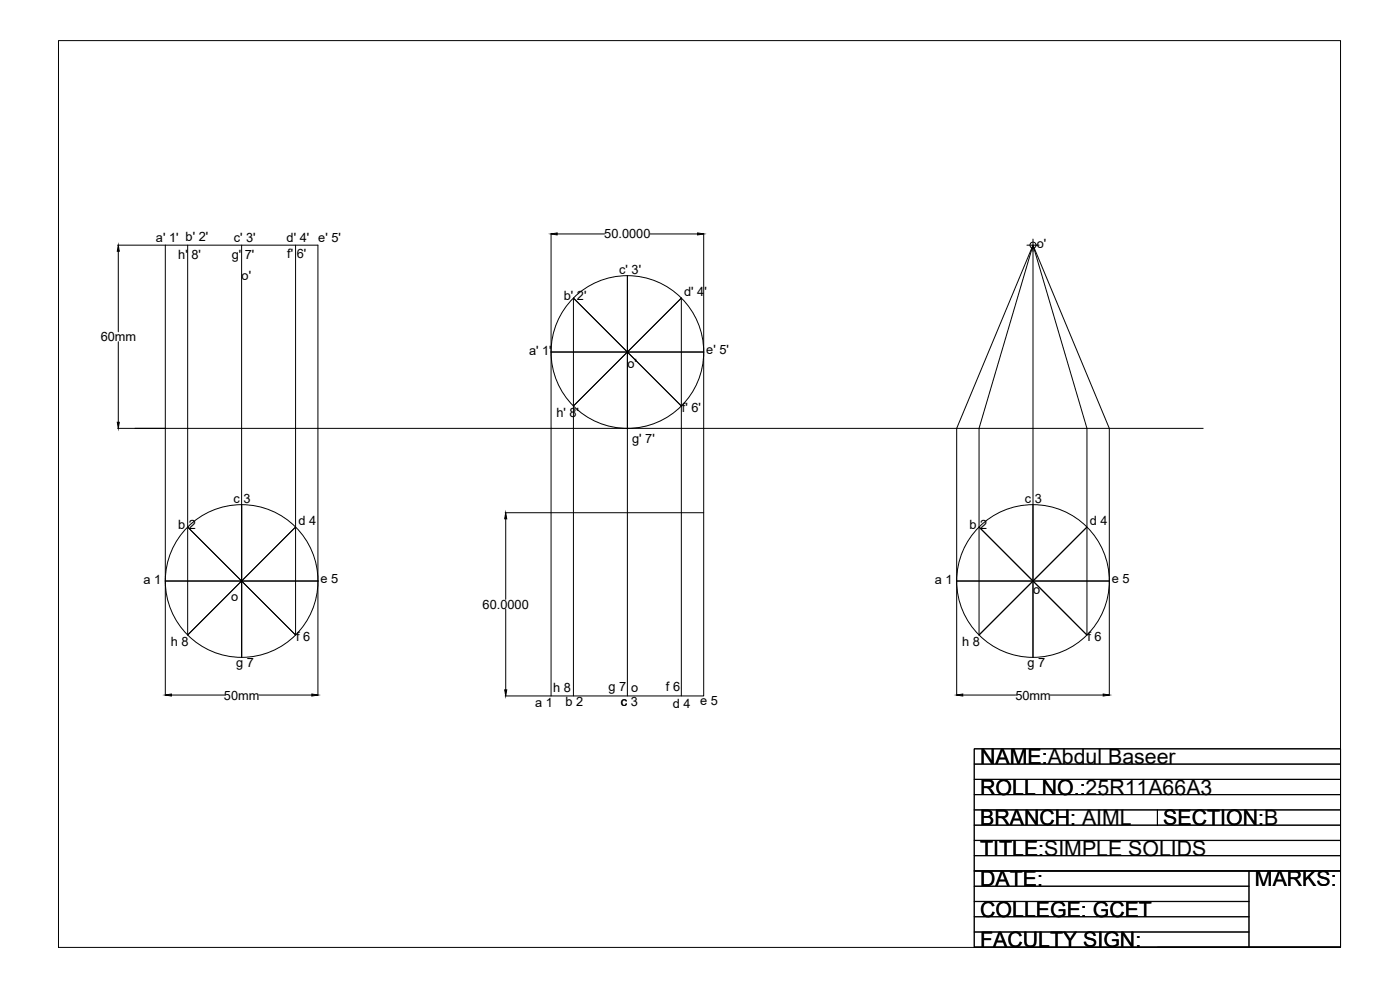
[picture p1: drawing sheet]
<svg xmlns="http://www.w3.org/2000/svg" width="420mm" height="297mm" viewBox="0 0 420 297" stroke-linecap="round" stroke-linejoin="round" font-family="sans-serif">
<!-- layer: 0 -->
<g fill="none" stroke="#000" stroke-width=".3">
<path d="M17.6 12.2h384.7v272.1h-384.7zM35.3 73.6h60.1v135.1M35.5 75.4v24.2M49.6 73.6v135.1M56.3 73.6v116.9l32.4-32.4M72.5 73.6v123.6M88.7 73.6v116.9l-32.4-32.4M165.4 70v138.8h45.8v-138.8M167.2 70.2h14.2M195.1 70.2h14.3M308.2 73.6h3.6M310 71.7v3.7"/>
<path d="M310 73.6l22.9 54.9v80.2M188.3 82.7v126.1M35.5 102.5v24.2M165.4 105.6h45.8M35.3 128.5h325.8M172.1 121.8l32.4-32.4v119.4M204.5 121.8l-32.4-32.4v119.4M151.6 153.8h59.6M151.8 155.7v24.1M293.8 158.1l32.4 32.4v-62l-16.2-54.9-22.9 54.9v80.2M326.2 158.1l-32.4 32.4v-62l16.2-54.9v123.6M49.6 174.3h45.8"/>
<path d="M287.1 174.3h45.8M151.8 182.8v24.2M51.4 208.5h15.9M77.7 208.5h15.9M151.6 208.8h13.7M288.9 208.5h15.9M315.2 208.5h15.9M292.4 238.5h109.9M292.4 233.9h109.9M292.4 229.3h109.9M292.4 238.4h109.9M292.4 233.8h109.9"/>
<path d="M292.4 229.2h109.9M292.4 256.8h109.9M292.4 252.2h109.9M292.4 247.6h109.9M292.4 243h109.9M292.4 256.7h109.9M292.4 252.1h109.9M292.4 247.5h109.9M347.4 243v4.6M292.4 279.7h82.4M292.4 275.1h82.4M292.4 270.5h82.4"/>
<path d="M292.4 265.9h82.4M292.4 261.4h109.9M292.4 279.6h82.4M292.4 275h82.4M292.4 270.4h82.4M292.4 261.3h109.9M374.8 261.3v23M292.4 284.3h109.9h-109.9v-59.6h109.9v59.6h-54.9M292.4 284.2h109.9h-109.9v-59.6h109.9v59.6h-54.9"/>
<circle cx="310" cy="73.6" r=".92"/>
<circle cx="188.3" cy="105.6" r="22.9"/>
<circle cx="72.5" cy="174.3" r="22.9"/>
<circle cx="310" cy="174.3" r="22.9"/>
</g>
<path d="M35.5 73.6l.3 1.8h-.6zM165.4 70.2l1.8-.3v.6zM209.4 69.9l1.8 .3-1.8 .3zM35.2 126.7h.6l-.3 1.8zM151.8 153.8l.3 1.9h-.6zM49.6 208.5l1.8-.3v.6zM93.6 208.2l1.8 .3-1.8 .3zM151.5 207h.6l-.3 1.8zM287.1 208.5l1.8-.3v.6zM331.1 208.2l1.8 .3-1.8 .3z" fill="#000" stroke="#000" stroke-width=".3"/>
<g font-size="6.4">
<text x="294.2" y="229.2">NAME:</text>
<text x="294.2" y="229.1">NAME:Abdul Baseer</text>
<text x="294.2" y="238.5">ROLL NO.:</text>
<text x="294.2" y="238.4">ROLL NO.:25R11A66A3</text>
<text x="294.2" y="247.6">BRANCH:</text>
<text x="294.2" y="247.5">BRANCH: AIML</text>
<text x="349.1" y="247.6">SECTION:</text>
<text x="349.1" y="247.5">SECTION:B</text>
<text x="294.2" y="256.8">TITLE:</text>
<text x="294.2" y="256.7">TITLE:SIMPLE SOLIDS</text>
<text x="294.2" y="265.9">DATE:</text>
<text x="376.6" y="265.9">MARKS:</text>
<text x="294.2" y="275.1">COLLEGE: GCET</text>
<text x="294.2" y="284.3">FACULTY SIGN:</text>
</g>
<g font-size="3.8">
<text x="181.4" y="71.5">50.0000</text>
<text x="46.8" y="72.7">a' 1' b' 2'</text>
<text x="53.5" y="77.6">h' 8'</text>
<text x="69.5" y="77.7">g' 7'</text>
<text x="70.1" y="72.5">c' 3'</text>
<text x="86" y="72.7">d' 4'</text>
<text x="86.2" y="77.3">f' 6'</text>
<text x="95.5" y="72.6">e' 5'</text>
<text x="311.1" y="74.3">o'</text>
<text x="185.8" y="82.2">c' 3'</text>
<text x="72.5" y="84.1">o'</text>
<text x="169.2" y="89.9">b' 2'</text>
<text x="205.3" y="88.7">d' 4'</text>
<text x="30.2" y="102.4">60mm</text>
<text x="158.8" y="106.4">a' 1'</text>
<text x="212" y="106.2">e' 5'</text>
<text x="188.3" y="110.4">o'</text>
<text x="167" y="125">h' 8'</text>
<text x="204.7" y="123.5">f' 6'</text>
<text x="189.7" y="132.8">g' 7'</text>
<text x="70.1" y="151">c 3</text>
<text x="307.6" y="151">c 3</text>
<text x="53.4" y="158.6">b 2</text>
<text x="89.6" y="157.4">d 4</text>
<text x="290.9" y="158.6">b 2</text>
<text x="327.1" y="157.4">d 4</text>
<text x="43" y="175.1">a 1</text>
<text x="96.2" y="174.9">e 5</text>
<text x="280.5" y="175.1">a 1</text>
<text x="310.1" y="178.2">o</text>
<text x="333.7" y="174.9">e 5</text>
<text x="69.4" y="180.2">o</text>
<text x="144.9" y="182.7">60.0000</text>
<text x="51.2" y="193.7">h 8</text>
<text x="88.9" y="192.2">f 6</text>
<text x="288.7" y="193.7">h 8</text>
<text x="326.4" y="192.2">f 6</text>
<text x="70.8" y="200.2">g 7</text>
<text x="308.3" y="200.2">g 7</text>
<text x="67.2" y="209.9">50mm</text>
<text x="166" y="207.6">h 8</text>
<text x="182.6" y="207.4">g 7</text>
<text x="189.4" y="207.6">o</text>
<text x="199.8" y="207.4">f 6</text>
<text x="304.7" y="209.9">50mm</text>
<text x="160.7" y="212.1">a 1</text>
<text x="169.8" y="211.8">b 2</text>
<text x="186.3" y="211.8">c 3</text>
<text x="186.3" y="211.8">c</text>
<text x="201.9" y="212.3">d 4</text>
<text x="210.1" y="211.6">e 5</text>
</g>
</svg>
